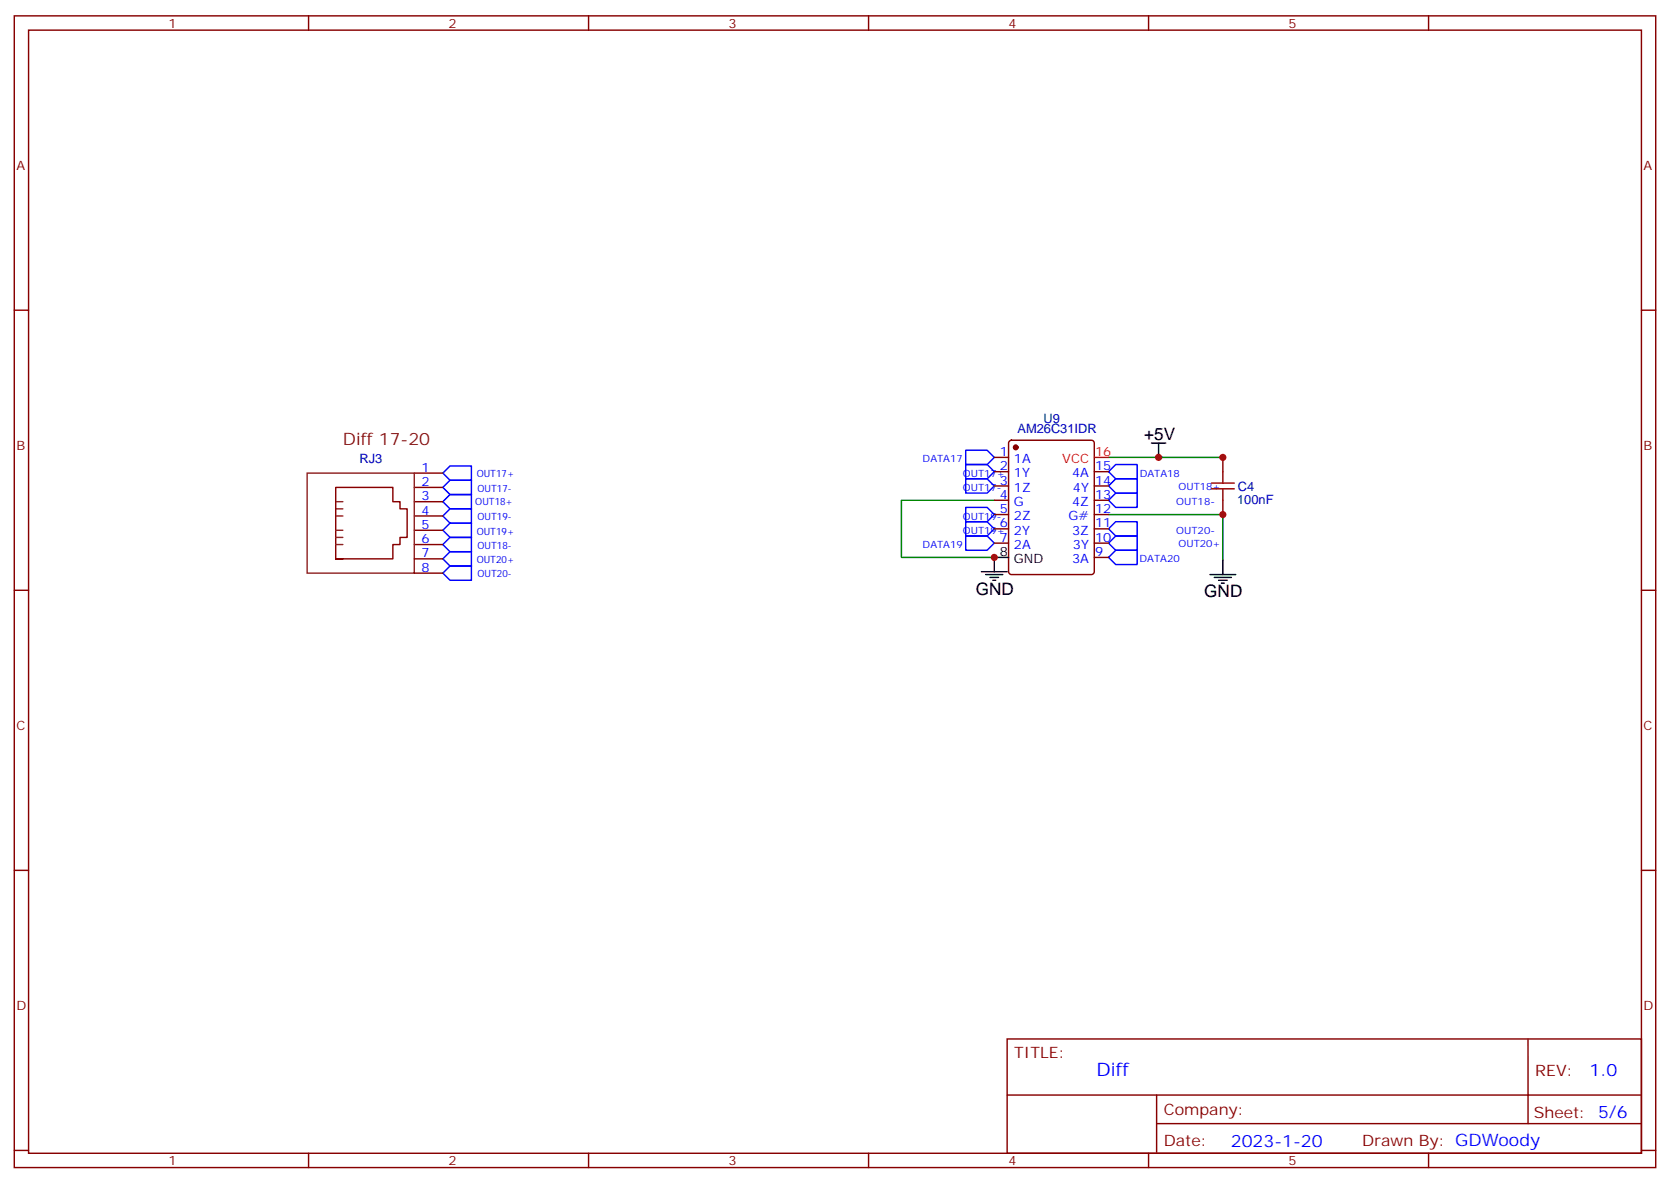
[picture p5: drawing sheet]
<svg xmlns="http://www.w3.org/2000/svg" width="412mm" height="292mm" viewBox="0 0 412 292" stroke-linecap="round" stroke-linejoin="round" font-family="sans-serif">
<path d="M273.8 112.9h28.2M245.5 123.5h-22.9v14.1h22.9M273.8 127h28.2v11.3" fill="none" stroke="#008700" stroke-width=".35"/>
<path d="M284.3 109.4h3.6M286.1 109.4v3.5M249.1 137.6h-3.6v3.5M302 138.3v3.6M242.4 141.1h6.3M243.4 141.9h4.2M244.5 142.6h2.1M245.2 143.3h.7M298.8 141.9h6.4M299.9 142.6h4.2M300.9 143.3h2.1M301.6 144h.7" fill="none" stroke="#000" stroke-width=".35"/>
<g fill="none" stroke="#00f" stroke-width=".35">
<path d="M109.4 116.8l1.7-1.8h5.3v3.6h-5.3zM238.5 114.7h5.3l1.7 1.8-1.7 1.7h-5.3zM238.5 118.2h5.3l1.7 1.8-1.7 1.7h-5.3zM238.5 111.2h5.3l1.7 1.7-1.7 1.8h-5.3zM273.8 116.5l1.7-1.8h5.3v3.5h-5.3zM275.5 118.2h5.3v3.5h-5.3l-1.7-1.7zM109.4 123.9l1.7-1.8h5.3v3.5h-5.3zM109.4 120.3l1.7-1.7h5.3v3.5h-5.3zM111.1 139.7h5.3v3.6h-5.3l-1.7-1.8zM111.1 136.2h5.3v3.5h-5.3l-1.7-1.7zM111.1 132.7h5.3v3.5h-5.3l-1.7-1.8zM111.1 129.2h5.3v3.5h-5.3l-1.7-1.8z"/>
<path d="M111.1 125.6h5.3v3.6h-5.3l-1.7-1.8zM238.5 125.3h5.3l1.7 1.7-1.7 1.8h-5.3zM238.5 128.8h5.3l1.7 1.8-1.7 1.7h-5.3zM238.5 132.3h5.3l1.7 1.8-1.7 1.8h-5.3zM273.8 123.5l1.7-1.8h5.3v3.6h-5.3zM273.8 130.6l1.7-1.8h5.3v3.5h-5.3zM275.5 132.3h5.3v3.6h-5.3l-1.7-1.8zM275.5 135.9h5.3v3.5h-5.3l-1.7-1.8z"/>
</g>
<g fill="none" stroke="#870000" stroke-width=".35">
<path d="M3.5 3.9h405.4v284.4h-405.4zM7.1 7.4h398.2v277.3h-398.2zM76.2 3.9v3.5M145.3 3.9v3.5M214.5 3.9v3.5M283.6 3.9v3.5M352.8 3.9v3.5M3.5 76.6h3.6M405.3 76.6h3.6M102.3 116.8h7.1M245.5 112.9h3.6M245.5 116.5h3.6"/>
<path d="M245.5 120h3.6M249.3 108.9l.5-.2h19.7a.71 .71 0 0 1 .7 .7v31.7a.76 .76 0 0 1-.7 .8h-19.7a.76 .76 0 0 1-.7-.8v-31.7zM270.2 116.5h3.6M270.2 120h3.6M302 112.9v3.6M82.9 138v-17.7h14.1v3.6h1.8v1.7h1.7v7.1h-1.7v1.7h-1.8v3.6h-14.1h1.8M102.3 134.4h7.1M102.3 130.9h7.1M102.3 127.4h7.1M102.3 123.9h7.1M102.3 120.3h7.1M102.3 138h7.1"/>
<path d="M245.5 123.5h3.6M245.5 127h3.6M245.5 130.6h3.6M245.5 134.1h3.6M270.2 123.5h3.6M270.2 127h3.6M270.2 130.6h3.6M270.2 134.1h3.6M270.2 137.6h3.6M302 123.5v3.5M3.5 145.7h3.6M102.3 141.5h7.1"/>
<path d="M405.3 145.7h3.6M3.5 214.9h3.6M405.3 214.9h3.6M248.7 256.5h156.6v28.2h-156.6zM377.3 256.5v20.9M248.7 270.4h156.5M285.6 277.4h119.6M285.6 270.4v14.1M3.5 284h3.6M76.2 284.7v3.6M145.3 284.7v3.6M214.5 284.7v3.6"/>
<path d="M283.6 284.7v3.6M352.8 284.7v3.6M405.3 284h3.6"/>
</g>
<path d="M299.2 119.3h5.6M302 116.5v2.8M299.2 120.7h5.6M302 120.7v2.8" fill="none" stroke="#a10000" stroke-width=".35"/>
<circle cx="250.8" cy="110.5" r=".53" fill="#870000" stroke="#870000" stroke-width=".35"/>
<path d="M270.2 112.9h3.6" fill="none" stroke="#f00" stroke-width=".35"/>
<path d="M75.8 116.8h26.5v24.7h-26.5zM82.9 123.9h1.8M82.9 125.6h1.8M82.9 127.4h1.8M82.9 130.9h1.8M82.9 132.7h1.8M82.9 134.4h1.8" fill="none" stroke="#8c2424" stroke-width=".35"/>
<g fill="#c00">
<circle cx="302" cy="112.9" r=".88"/>
<circle cx="302" cy="127" r=".88"/>
<circle cx="286.1" cy="112.9" r=".88"/>
<circle cx="245.5" cy="137.6" r=".88"/>
</g>
<text font-size="4.6" fill="#00f" x="270.8" y="265.5">Diff</text>
<text font-size="4.2" fill="#630" x="84.7" y="109.7">Diff 17-20</text>
<g font-size="4.2">
<text x="282.6" y="108.7">+5V</text>
<text x="240.9" y="146.8">GND</text>
<text x="297.4" y="147.5">GND</text>
</g>
<g font-size="4.2" fill="#00f">
<text x="392.5" y="265.8">1.0</text>
<text x="304" y="283.1">2023-1-20</text>
</g>
<g font-size="3.9" fill="#800">
<text x="250.5" y="261.1">TITLE:</text>
<text x="379.1" y="265.8">REV:</text>
<text x="287.4" y="275.3">Company:</text>
<text x="378.7" y="275.9">Sheet: 5/6</text>
<text x="287.4" y="283">Date:</text>
<text x="336.4" y="283.1">Drawn By: GDWoody</text>
</g>
<g font-size="3.2" fill="#800">
<text x="41.6" y="6.9">1</text>
<text x="110.8" y="6.9">2</text>
<text x="179.9" y="6.9">3</text>
<text x="249.1" y="6.9">4</text>
<text x="318.2" y="6.9">5</text>
<text x="4.1" y="42">A</text>
<text x="405.9" y="42">A</text>
<text x="4.1" y="111.2">B</text>
<text x="405.9" y="111.2">B</text>
<text x="4.1" y="180.3">C</text>
<text x="405.9" y="180.3">C</text>
<text x="4.1" y="249.4">D</text>
<text x="405.9" y="249.4">D</text>
<text x="41.6" y="287.7">1</text>
<text x="110.8" y="287.7">2</text>
<text x="179.9" y="287.7">3</text>
<text x="249.1" y="287.7">4</text>
<text x="318.2" y="287.7">5</text>
</g>
<g font-size="3.2" fill="#000080">
<text x="251.2" y="107">AM26C31IDR</text>
<text x="257.7" y="104.3">U9</text>
<text x="88.8" y="114.4">RJ3</text>
<text x="305.5" y="124.4">100nF</text>
<text x="305.7" y="121.2">C4</text>
</g>
<g font-size="3.2" fill="#00f">
<text x="246.9" y="112.6">1</text>
<text x="104.1" y="120">2</text>
<text x="104.1" y="116.5">1</text>
<text x="246.9" y="116.1">2</text>
<text x="246.9" y="119.6">3</text>
<text x="250.4" y="114.3">1A</text>
<text x="250.4" y="117.9">1Y</text>
<text x="264.7" y="117.9">4A</text>
<text x="270.4" y="119.6">14</text>
<text x="270.4" y="116.1">15</text>
<text x="104.1" y="123.5">3</text>
<text x="246.9" y="123.2">4</text>
<text x="250.4" y="121.4">1Z</text>
<text x="250.4" y="124.9">G</text>
<text x="264.7" y="124.9">4Z</text>
<text x="265" y="121.4">4Y</text>
<text x="270.4" y="123.2">13</text>
<text x="104.1" y="130.6">5</text>
<text x="104.1" y="127">4</text>
<text x="246.9" y="126.7">5</text>
<text x="246.9" y="130.2">6</text>
<text x="250.4" y="128.4">2Z</text>
<text x="250.4" y="132">2Y</text>
<text x="263.9" y="128.4">G#</text>
<text x="264.7" y="132">3Z</text>
<text x="270.4" y="130.2">11</text>
<text x="270.4" y="126.7">12</text>
<text x="104.1" y="134.1">6</text>
<text x="104.1" y="137.6">7</text>
<text x="246.9" y="133.7">7</text>
<text x="250.4" y="135.5">2A</text>
<text x="265" y="135.5">3Y</text>
<text x="270.4" y="137.3">9</text>
<text x="270.4" y="133.7">10</text>
<text x="104.1" y="141.1">8</text>
<text x="264.7" y="139">3A</text>
</g>
<g font-size="3.2" fill="#f00">
<text x="270.4" y="112.6">16</text>
<text x="262.3" y="114.3">VCC</text>
</g>
<g font-size="3.2">
<text x="246.9" y="137.3">8</text>
<text x="250.4" y="139">GND</text>
</g>
<g font-size="2.5" fill="#00f">
<text x="117.7" y="117.9">OUT17+</text>
<text x="227.8" y="114.1">DATA17</text>
<text x="237.8" y="117.7">OUT17+</text>
<text x="281.5" y="117.7">DATA18</text>
<text x="117.4" y="124.8">OUT18+</text>
<text x="117.9" y="121.4">OUT17-</text>
<text x="237.8" y="121.3">OUT17-</text>
<text x="290.5" y="124.7">OUT18-</text>
<text x="291" y="121">OUT18+</text>
<text x="117.7" y="132">OUT19+</text>
<text x="117.9" y="128.4">OUT19-</text>
<text x="237.8" y="128.3">OUT19-</text>
<text x="237.8" y="131.8">OUT19+</text>
<text x="290.5" y="131.8">OUT20-</text>
<text x="117.9" y="135.5">OUT18-</text>
<text x="227.8" y="135.3">DATA19</text>
<text x="291" y="135.1">OUT20+</text>
<text x="117.7" y="139">OUT20+</text>
<text x="117.9" y="142.6">OUT20-</text>
<text x="281.4" y="138.7">DATA20</text>
</g>
</svg>
